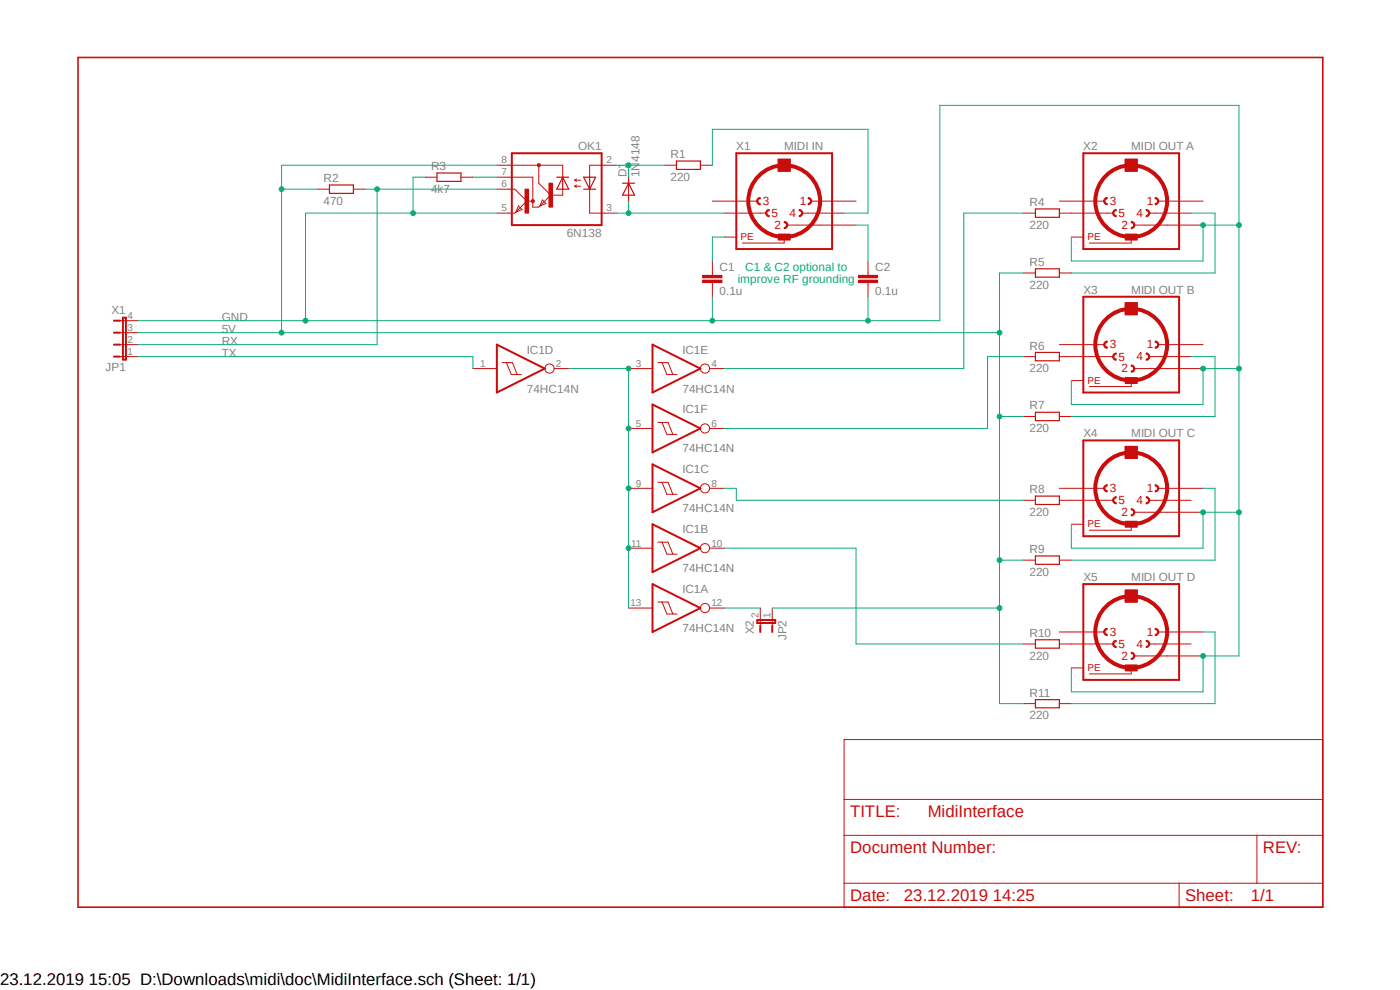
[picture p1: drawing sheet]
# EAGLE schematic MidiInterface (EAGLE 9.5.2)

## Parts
C1  0.1u  C-EU025-025X050  [C025-025X050]
C2  0.1u  C-EU025-025X050  [C025-025X050]
D1  1N4148  1N4148DO35-7  [DO35-7]
IC1  74HC14N  [DIL14]
JP1  X1  JP4E  [JP4]
JP2  X2  JP1E  [JP1]
OK1  6N138  [DIL08]
R1  220  R-EU_0204/7  [0204/7]
R2  470  R-EU_0204/7  [0204/7]
R3  4k7  R-EU_0204/7  [0204/7]
R4  220  R-EU_0204/7  [0204/7]
R5  220  R-EU_0204/7  [0204/7]
R6  220  R-EU_0204/7  [0204/7]
R7  220  R-EU_0204/7  [0204/7]
R8  220  R-EU_0204/7  [0204/7]
R9  220  R-EU_0204/7  [0204/7]
R10  220  R-EU_0204/7  [0204/7]
R11  220  R-EU_0204/7  [0204/7]
X1  MIDI IN  MAB5SH  [MAB5SH]
X2  MIDI OUT A  MAB5SH  [MAB5SH]
X3  MIDI OUT B  MAB5SH  [MAB5SH]
X4  MIDI OUT C  MAB5SH  [MAB5SH]
X5  MIDI OUT D  MAB5SH  [MAB5SH]

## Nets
5V: JP1.3 JP2.1 OK1.8(VCC) R2.1 R5.1 R7.1 R9.1 R11.1
GND: C1.2 C2.2 JP1.4 OK1.5(GND) R3.1 X2.2 X2.PE X2.PE@(PE) X3.2 X3.PE X3.PE@(PE) X4.2 X4.PE X4.PE@(PE) X5.2 X5.PE X5.PE@(PE)
N$1: R1.2 X1.4
N$2: D1.C OK1.2(A) R1.1
N$3: D1.A OK1.3(C) X1.5
N$4: OK1.7(VB) R3.2
N$5: R4.2 X2.5
N$6: R6.2 X3.5
N$7: R8.2 X4.5
N$8: R10.2 X5.5
N$9: R5.2 X2.4
N$10: R7.2 X3.4
N$11: R9.2 X4.1
N$12: R11.2 X5.1
N$13: IC1.2(D:O) IC1.3(E:I) IC1.5(F:I) IC1.9(C:I) IC1.11(B:I) IC1.13(A:I)
N$14: IC1.4(E:O) R4.1
N$15: IC1.6(F:O) R6.1
N$16: IC1.8(C:O) R8.1
N$17: IC1.10(B:O) R10.1
N$18: IC1.12(A:O) JP2.2
N$19: C1.1 X1.PE X1.PE@(PE)
N$20: C2.1 X1.2
RX: JP1.2 OK1.6(VO) R2.2
TX: IC1.1(D:I) JP1.1
Unconnected: X1.1 X1.3 X2.1 X2.3 X3.1 X3.3 X4.3 X4.4 X5.3 X5.4

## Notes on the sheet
- C1 & C2 optional to
  improve RF grounding

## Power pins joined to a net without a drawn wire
GND: IC1.7(P:GND)
VCC: IC1.14(P:VCC)
